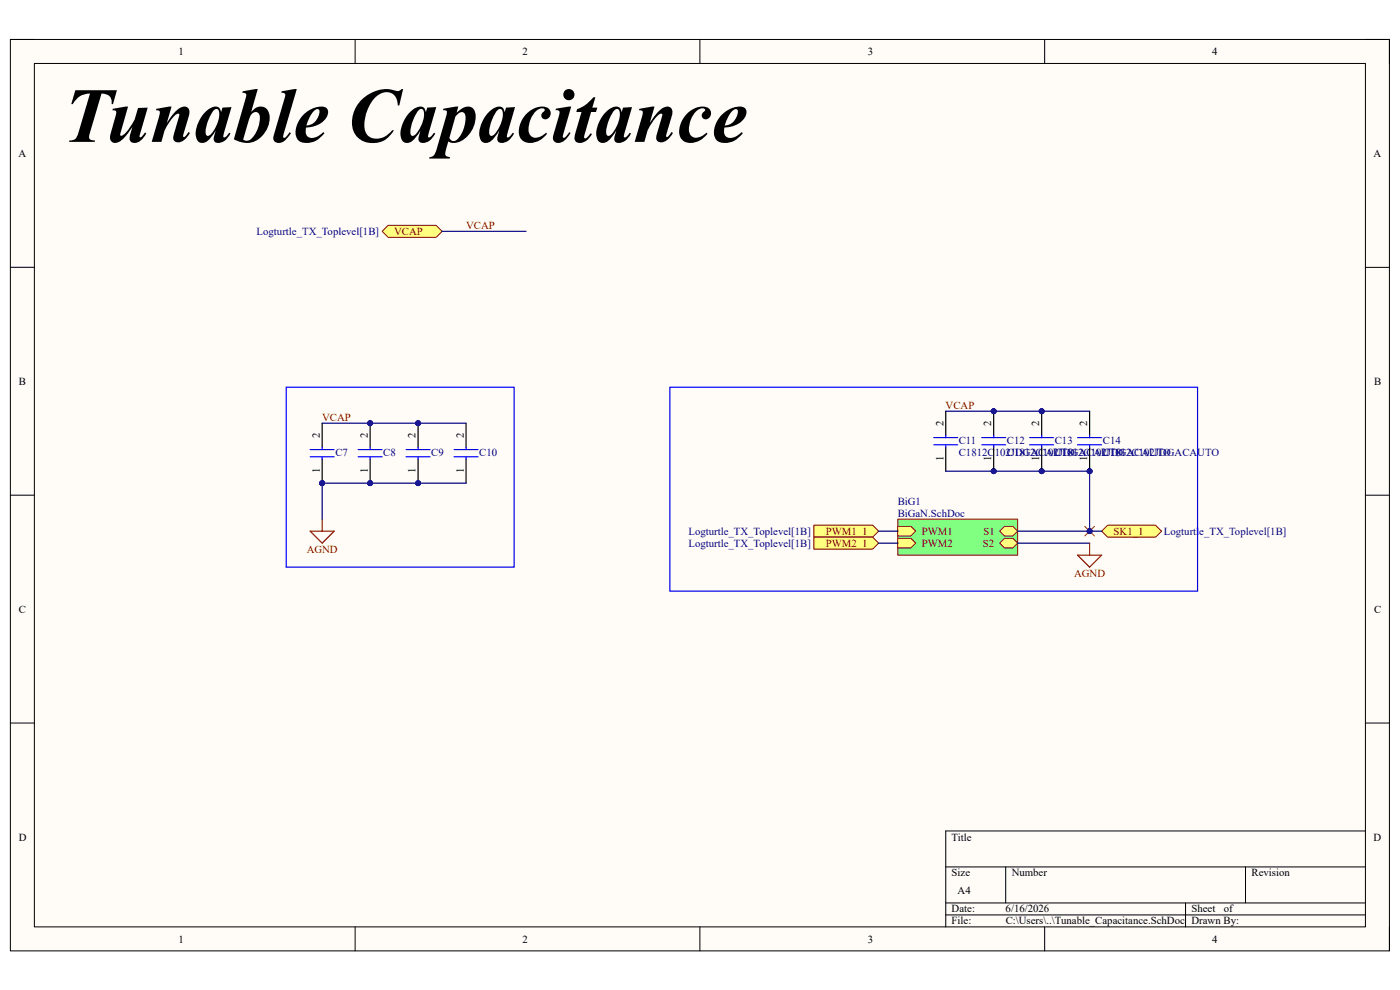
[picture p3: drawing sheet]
<svg xmlns="http://www.w3.org/2000/svg" width="297mm" height="210mm" viewBox="0 0 297 210" stroke-linecap="round" stroke-linejoin="round" font-family="sans-serif">
<path d="M2.2 8.4h292.6v193.3h-292.6z" fill-rule="evenodd" fill="#fffcf8"/>
<path d="M2.2 8.4h292.6v193.3h-292.6z" fill="none" stroke="#000" stroke-width=".21"/>
<path d="M7.3 13.5h282.4v183.1h-282.4z" fill-rule="evenodd" fill="#fffcf8"/>
<g fill="none" stroke="#000" stroke-width=".21">
<path d="M2.2 8.4h5.1M7.3 13.5h282.4v183.1h-282.4zM75.3 8.4v5.1M148.5 8.4v5.1M221.6 8.4v5.1M289.7 8.4h5.1v5.1M2.2 56.7h5.1M289.7 56.7h5.1M2.2 105h5.1M289.7 105.1h5.1M2.2 153.4h5.1M289.7 153.4h5.1"/>
<path d="M289.7 176.3h-89.1v20.3M75.3 196.6v5.1M148.5 196.6v5.1M200.6 183.9h89.1M200.6 191.5h89.1M200.6 194.1h89.1M213.4 183.9v7.6M221.6 196.6v5.1M251.5 191.5v5.1M264.2 183.9v7.6M294.8 196.6v5.1"/>
</g>
<path d="M190.5 110.1h25.4v7.7h-25.4z" fill-rule="evenodd" fill="#80ff80"/>
<path d="M190.5 110.1h25.4v7.7h-25.4z" fill="none" stroke="#800000" stroke-width=".21"/>
<path d="M190.5 111.7h2.8l1 1-1 1h-2.8z" fill-rule="evenodd" fill="#ffff80"/>
<path d="M190.5 111.7h2.8l1 1-1 1h-2.8z" fill="none" stroke="#800000" stroke-width=".21"/>
<path d="M190.5 114.2h2.8l1 1-1 1h-2.8z" fill-rule="evenodd" fill="#ffff80"/>
<path d="M190.5 114.2h2.8l1 1-1 1h-2.8z" fill="none" stroke="#800000" stroke-width=".21"/>
<path d="M212.1 112.7l1-1h1.8l1 1-1 1h-1.8z" fill-rule="evenodd" fill="#ffff80"/>
<path d="M212.1 112.7l1-1h1.8l1 1-1 1h-1.8z" fill="none" stroke="#800000" stroke-width=".21"/>
<path d="M212.1 115.2l1-1h1.8l1 1-1 1h-1.8z" fill-rule="evenodd" fill="#ffff80"/>
<path d="M212.1 115.2l1-1h1.8l1 1-1 1h-1.8z" fill="none" stroke="#800000" stroke-width=".21"/>
<path d="M172.7 111.4h12.4l1.3 1.3-1.3 1.3h-12.4z" fill-rule="evenodd" fill="#ffff80"/>
<path d="M172.7 111.4h12.4l1.3 1.3-1.3 1.3h-12.4z" fill="none" stroke="#800000" stroke-width=".21"/>
<path d="M172.7 114h12.4l1.3 1.2-1.3 1.3h-12.4z" fill-rule="evenodd" fill="#ffff80"/>
<path d="M172.7 114h12.4l1.3 1.2-1.3 1.3h-12.4z" fill="none" stroke="#800000" stroke-width=".21"/>
<path d="M235 111.4h10.2l1.2 1.3-1.2 1.3h-10.2l-1.3-1.3z" fill-rule="evenodd" fill="#ffff80"/>
<path d="M235 111.4h10.2l1.2 1.3-1.2 1.3h-10.2l-1.3-1.3z" fill="none" stroke="#800000" stroke-width=".21"/>
<path d="M230.1 111.7l2.1 2M232.2 111.7l-2.1 2" fill="none" stroke="#f00" stroke-width=".21"/>
<circle cx="231.2" cy="112.7" r=".51" fill="#000080"/>
<circle cx="231.2" cy="112.7" r=".51" fill="none" stroke="#000080" stroke-width=".21"/>
<path d="M65.8 112.7h5.1l-2.6 2.5zM68.3 110.1v2.6" fill="none" stroke="#800000" stroke-width=".25"/>
<circle cx="68.3" cy="102.5" r=".51" fill="#000080"/>
<circle cx="68.3" cy="102.5" r=".51" fill="none" stroke="#000080" stroke-width=".21"/>
<path d="M68.3 97.4v5.1" fill="none" stroke="#000" stroke-width=".25"/>
<circle cx="68.3" cy="102.5" r=".51" fill="#000080"/>
<circle cx="68.3" cy="102.5" r=".51" fill="none" stroke="#000080" stroke-width=".21"/>
<path d="M68.3 89.8v5.1" fill="none" stroke="#000" stroke-width=".25"/>
<path d="M65.8 96.9h5.1M65.8 95.4h5.1M68.3 94.9v.5M68.3 96.9v.5" fill="none" stroke="#00f" stroke-width=".25"/>
<circle cx="78.5" cy="102.5" r=".51" fill="#000080"/>
<circle cx="78.5" cy="102.5" r=".51" fill="none" stroke="#000080" stroke-width=".21"/>
<circle cx="78.5" cy="89.8" r=".51" fill="#000080"/>
<circle cx="78.5" cy="89.8" r=".51" fill="none" stroke="#000080" stroke-width=".21"/>
<path d="M78.5 97.4v5.1" fill="none" stroke="#000" stroke-width=".25"/>
<circle cx="78.5" cy="102.5" r=".51" fill="#000080"/>
<circle cx="78.5" cy="102.5" r=".51" fill="none" stroke="#000080" stroke-width=".21"/>
<path d="M78.5 89.8v5.1" fill="none" stroke="#000" stroke-width=".25"/>
<circle cx="78.5" cy="89.8" r=".51" fill="#000080"/>
<circle cx="78.5" cy="89.8" r=".51" fill="none" stroke="#000080" stroke-width=".21"/>
<path d="M76 96.9h5.1M76 95.4h5.1M78.5 94.9v.5M78.5 96.9v.5" fill="none" stroke="#00f" stroke-width=".25"/>
<circle cx="88.7" cy="102.5" r=".51" fill="#000080"/>
<circle cx="88.7" cy="102.5" r=".51" fill="none" stroke="#000080" stroke-width=".21"/>
<circle cx="88.7" cy="89.8" r=".51" fill="#000080"/>
<circle cx="88.7" cy="89.8" r=".51" fill="none" stroke="#000080" stroke-width=".21"/>
<path d="M88.7 97.4v5.1" fill="none" stroke="#000" stroke-width=".25"/>
<circle cx="88.7" cy="102.5" r=".51" fill="#000080"/>
<circle cx="88.7" cy="102.5" r=".51" fill="none" stroke="#000080" stroke-width=".21"/>
<path d="M88.7 89.8v5.1" fill="none" stroke="#000" stroke-width=".25"/>
<circle cx="88.7" cy="89.8" r=".51" fill="#000080"/>
<circle cx="88.7" cy="89.8" r=".51" fill="none" stroke="#000080" stroke-width=".21"/>
<path d="M86.2 96.9h5M86.2 95.4h5M88.7 94.9v.5M88.7 96.9v.5M96.3 96.9h5.1M96.3 95.4h5.1M98.9 94.9v.5M98.9 96.9v.5M198.1 94.4h5.1M198.1 92.8h5.1M200.6 92.3v.5M200.6 94.4v.5" fill="none" stroke="#00f" stroke-width=".25"/>
<path d="M98.9 89.8v5.1M98.9 97.4v5.1M200.6 87.2v5.1M200.6 94.9v5.1" fill="none" stroke="#000" stroke-width=".25"/>
<circle cx="210.8" cy="100" r=".51" fill="#000080"/>
<circle cx="210.8" cy="100" r=".51" fill="none" stroke="#000080" stroke-width=".21"/>
<circle cx="210.8" cy="87.2" r=".51" fill="#000080"/>
<circle cx="210.8" cy="87.2" r=".51" fill="none" stroke="#000080" stroke-width=".21"/>
<path d="M210.8 94.9v5.1" fill="none" stroke="#000" stroke-width=".25"/>
<circle cx="210.8" cy="100" r=".51" fill="#000080"/>
<circle cx="210.8" cy="100" r=".51" fill="none" stroke="#000080" stroke-width=".21"/>
<path d="M210.8 87.2v5.1" fill="none" stroke="#000" stroke-width=".25"/>
<circle cx="210.8" cy="87.2" r=".51" fill="#000080"/>
<circle cx="210.8" cy="87.2" r=".51" fill="none" stroke="#000080" stroke-width=".21"/>
<path d="M208.3 94.4h5.1M208.3 92.8h5.1M210.8 92.3v.5M210.8 94.4v.5" fill="none" stroke="#00f" stroke-width=".25"/>
<circle cx="221" cy="100" r=".51" fill="#000080"/>
<circle cx="221" cy="100" r=".51" fill="none" stroke="#000080" stroke-width=".21"/>
<circle cx="221" cy="87.2" r=".51" fill="#000080"/>
<circle cx="221" cy="87.2" r=".51" fill="none" stroke="#000080" stroke-width=".21"/>
<path d="M221 94.9v5.1" fill="none" stroke="#000" stroke-width=".25"/>
<circle cx="221" cy="100" r=".51" fill="#000080"/>
<circle cx="221" cy="100" r=".51" fill="none" stroke="#000080" stroke-width=".21"/>
<path d="M221 87.2v5.1" fill="none" stroke="#000" stroke-width=".25"/>
<circle cx="221" cy="87.2" r=".51" fill="#000080"/>
<circle cx="221" cy="87.2" r=".51" fill="none" stroke="#000080" stroke-width=".21"/>
<path d="M218.5 94.4h5M218.5 92.8h5M221 92.3v.5M221 94.4v.5" fill="none" stroke="#00f" stroke-width=".25"/>
<circle cx="231.2" cy="100" r=".51" fill="#000080"/>
<circle cx="231.2" cy="100" r=".51" fill="none" stroke="#000080" stroke-width=".21"/>
<path d="M231.2 94.9v5.1" fill="none" stroke="#000" stroke-width=".25"/>
<circle cx="231.2" cy="100" r=".51" fill="#000080"/>
<circle cx="231.2" cy="100" r=".51" fill="none" stroke="#000080" stroke-width=".21"/>
<path d="M231.2 87.2v5.1" fill="none" stroke="#000" stroke-width=".25"/>
<path d="M228.6 94.4h5.1M228.6 92.8h5.1M231.2 92.3v.5M231.2 94.4v.5" fill="none" stroke="#00f" stroke-width=".25"/>
<path d="M186.4 115.2h4.1M186.4 112.7h4.1M231.2 112.7h2.5" fill="none" stroke="#000080" stroke-width=".25"/>
<circle cx="231.2" cy="112.7" r=".51" fill="#000080"/>
<circle cx="231.2" cy="112.7" r=".51" fill="none" stroke="#000080" stroke-width=".21"/>
<path d="M68.3 102.5v7.6" fill="none" stroke="#000080" stroke-width=".25"/>
<circle cx="68.3" cy="102.5" r=".51" fill="#000080"/>
<circle cx="68.3" cy="102.5" r=".51" fill="none" stroke="#000080" stroke-width=".21"/>
<path d="M200.6 100h30.6v12.7h-15.3" fill="none" stroke="#000080" stroke-width=".25"/>
<circle cx="210.8" cy="100" r=".51" fill="#000080"/>
<circle cx="210.8" cy="100" r=".51" fill="none" stroke="#000080" stroke-width=".21"/>
<circle cx="221" cy="100" r=".51" fill="#000080"/>
<circle cx="221" cy="100" r=".51" fill="none" stroke="#000080" stroke-width=".21"/>
<circle cx="231.2" cy="100" r=".51" fill="#000080"/>
<circle cx="231.2" cy="100" r=".51" fill="none" stroke="#000080" stroke-width=".21"/>
<circle cx="231.2" cy="112.7" r=".51" fill="#000080"/>
<circle cx="231.2" cy="112.7" r=".51" fill="none" stroke="#000080" stroke-width=".21"/>
<path d="M68.3 89.8h30.6" fill="none" stroke="#000080" stroke-width=".25"/>
<circle cx="78.5" cy="89.8" r=".51" fill="#000080"/>
<circle cx="78.5" cy="89.8" r=".51" fill="none" stroke="#000080" stroke-width=".21"/>
<circle cx="88.7" cy="89.8" r=".51" fill="#000080"/>
<circle cx="88.7" cy="89.8" r=".51" fill="none" stroke="#000080" stroke-width=".21"/>
<path d="M81.1 49.1l1.2-1.3h10.2l1.3 1.3-1.3 1.3h-10.2z" fill-rule="evenodd" fill="#ffff80"/>
<path d="M81.1 49.1l1.2-1.3h10.2l1.3 1.3-1.3 1.3h-10.2z" fill="none" stroke="#800000" stroke-width=".21"/>
<path d="M93.8 49.1h17.8M200.6 87.2h30.6" fill="none" stroke="#000080" stroke-width=".25"/>
<circle cx="210.8" cy="87.2" r=".51" fill="#000080"/>
<circle cx="210.8" cy="87.2" r=".51" fill="none" stroke="#000080" stroke-width=".21"/>
<circle cx="221" cy="87.2" r=".51" fill="#000080"/>
<circle cx="221" cy="87.2" r=".51" fill="none" stroke="#000080" stroke-width=".21"/>
<path d="M68.3 102.5h30.6" fill="none" stroke="#000080" stroke-width=".25"/>
<circle cx="68.3" cy="102.5" r=".51" fill="#000080"/>
<circle cx="68.3" cy="102.5" r=".51" fill="none" stroke="#000080" stroke-width=".21"/>
<circle cx="78.5" cy="102.5" r=".51" fill="#000080"/>
<circle cx="78.5" cy="102.5" r=".51" fill="none" stroke="#000080" stroke-width=".21"/>
<circle cx="88.7" cy="102.5" r=".51" fill="#000080"/>
<circle cx="88.7" cy="102.5" r=".51" fill="none" stroke="#000080" stroke-width=".21"/>
<path d="M215.9 115.2h15.3" fill="none" stroke="#000080" stroke-width=".25"/>
<path d="M60.7 82.1h48.4v38.2h-48.4zM142.1 82.1h112v43.3h-112z" fill="none" stroke="#00f" stroke-width=".25"/>
<path d="M228.6 117.8h5.1l-2.5 2.5zM231.2 115.2v2.6" fill="none" stroke="#800000" stroke-width=".25"/>
<text font-size="16.6" x="13.3" y="30.1">Tunable Capacitance</text>
<g font-size="2.3">
<text x="37.9" y="11.7">1</text>
<text x="110.9" y="11.7">2</text>
<text x="184.1" y="11.7">3</text>
<text x="257.1" y="11.7">4</text>
<text x="3.9" y="33.3">A</text>
<text x="291.4" y="33.3">A</text>
<text x="4" y="81.6">B</text>
<text x="291.5" y="81.6">B</text>
<text x="67.9" y="92.8" transform="rotate(-90 67.9 92.8)">2</text>
<text x="78" y="92.8" transform="rotate(-90 78 92.8)">2</text>
<text x="88.2" y="92.8" transform="rotate(-90 88.2 92.8)">2</text>
<text x="98.4" y="92.8" transform="rotate(-90 98.4 92.8)">2</text>
<text x="200.2" y="90.3" transform="rotate(-90 200.2 90.3)">2</text>
<text x="210.3" y="90.3" transform="rotate(-90 210.3 90.3)">2</text>
<text x="220.5" y="90.3" transform="rotate(-90 220.5 90.3)">2</text>
<text x="230.7" y="90.3" transform="rotate(-90 230.7 90.3)">2</text>
<text x="67.9" y="100.3" transform="rotate(-90 67.9 100.3)">1</text>
<text x="78" y="100.3" transform="rotate(-90 78 100.3)">1</text>
<text x="88.2" y="100.3" transform="rotate(-90 88.2 100.3)">1</text>
<text x="98.4" y="100.3" transform="rotate(-90 98.4 100.3)">1</text>
<text x="200.2" y="97.8" transform="rotate(-90 200.2 97.8)">1</text>
<text x="210.3" y="97.8" transform="rotate(-90 210.3 97.8)">1</text>
<text x="220.5" y="97.8" transform="rotate(-90 220.5 97.8)">1</text>
<text x="230.7" y="97.8" transform="rotate(-90 230.7 97.8)">1</text>
<text x="4" y="130">C</text>
<text x="291.5" y="130">C</text>
<text x="4" y="178.3">D</text>
<text x="201.9" y="178.3">Title</text>
<text x="291.4" y="178.3">D</text>
<text x="201.9" y="185.9">Size</text>
<text x="214.6" y="185.9">Number</text>
<text x="265.5" y="185.9">Revision</text>
<text x="203.2" y="189.7">A4</text>
<text x="201.9" y="193.5">Date:</text>
<text x="201.9" y="196.1">File:</text>
<text x="213.3" y="193.5">6/16/2026</text>
<text x="213.4" y="196.1">C:\Users\..\Tunable_Capacitance.SchDoc Drawn By:</text>
<text x="252.8" y="193.5">Sheet</text>
<text x="259.6" y="193.5">of</text>
<text x="37.9" y="199.9">1</text>
<text x="110.9" y="199.9">2</text>
<text x="184.1" y="199.9">3</text>
<text x="257.1" y="199.9">4</text>
</g>
<g font-size="2.3" fill="#000080">
<text x="54.4" y="49.8">Logturtle_TX_Toplevel[1B]</text>
<text x="203.4" y="94.1">C11</text>
<text x="213.6" y="94.1">C12</text>
<text x="223.8" y="94.1">C13</text>
<text x="234" y="94.1">C14</text>
<text x="71.2" y="96.6">C7</text>
<text x="81.3" y="96.6">C8</text>
<text x="91.5" y="96.6">C9</text>
<text x="101.7" y="96.6">C10</text>
<text x="203.4" y="96.6">C1812C102JDGACAUTO</text>
<text x="213.6" y="96.6">C1812C102JDGACAUTO</text>
<text x="223.8" y="96.6">C1812C102JDGACAUTO</text>
<text x="234" y="96.6">C1812C102JDGACAUTO</text>
<text x="190.5" y="107.1">BiG1</text>
<text x="146" y="113.4">Logturtle_TX_Toplevel[1B]</text>
<text x="190.5" y="109.6">BiGaN.SchDoc</text>
<text x="246.9" y="113.4">Logturtle_TX_Toplevel[1B]</text>
<text x="146" y="116">Logturtle_TX_Toplevel[1B]</text>
</g>
<g font-size="2.3" fill="#800000">
<text x="83.6" y="49.8">VCAP</text>
<text x="98.9" y="48.6">VCAP</text>
<text x="68.3" y="89.3">VCAP</text>
<text x="200.6" y="86.7">VCAP</text>
<text x="175.2" y="113.4">PWM1_1</text>
<text x="195.5" y="113.4">PWM1</text>
<text x="208.7" y="113.4">S1</text>
<text x="236.3" y="113.4">SK1_1</text>
<text x="65.1" y="117.3">AGND</text>
<text x="175.2" y="116">PWM2_1</text>
<text x="195.5" y="116">PWM2</text>
<text x="208.5" y="116">S2</text>
<text x="227.9" y="122.3">AGND</text>
</g>
</svg>
